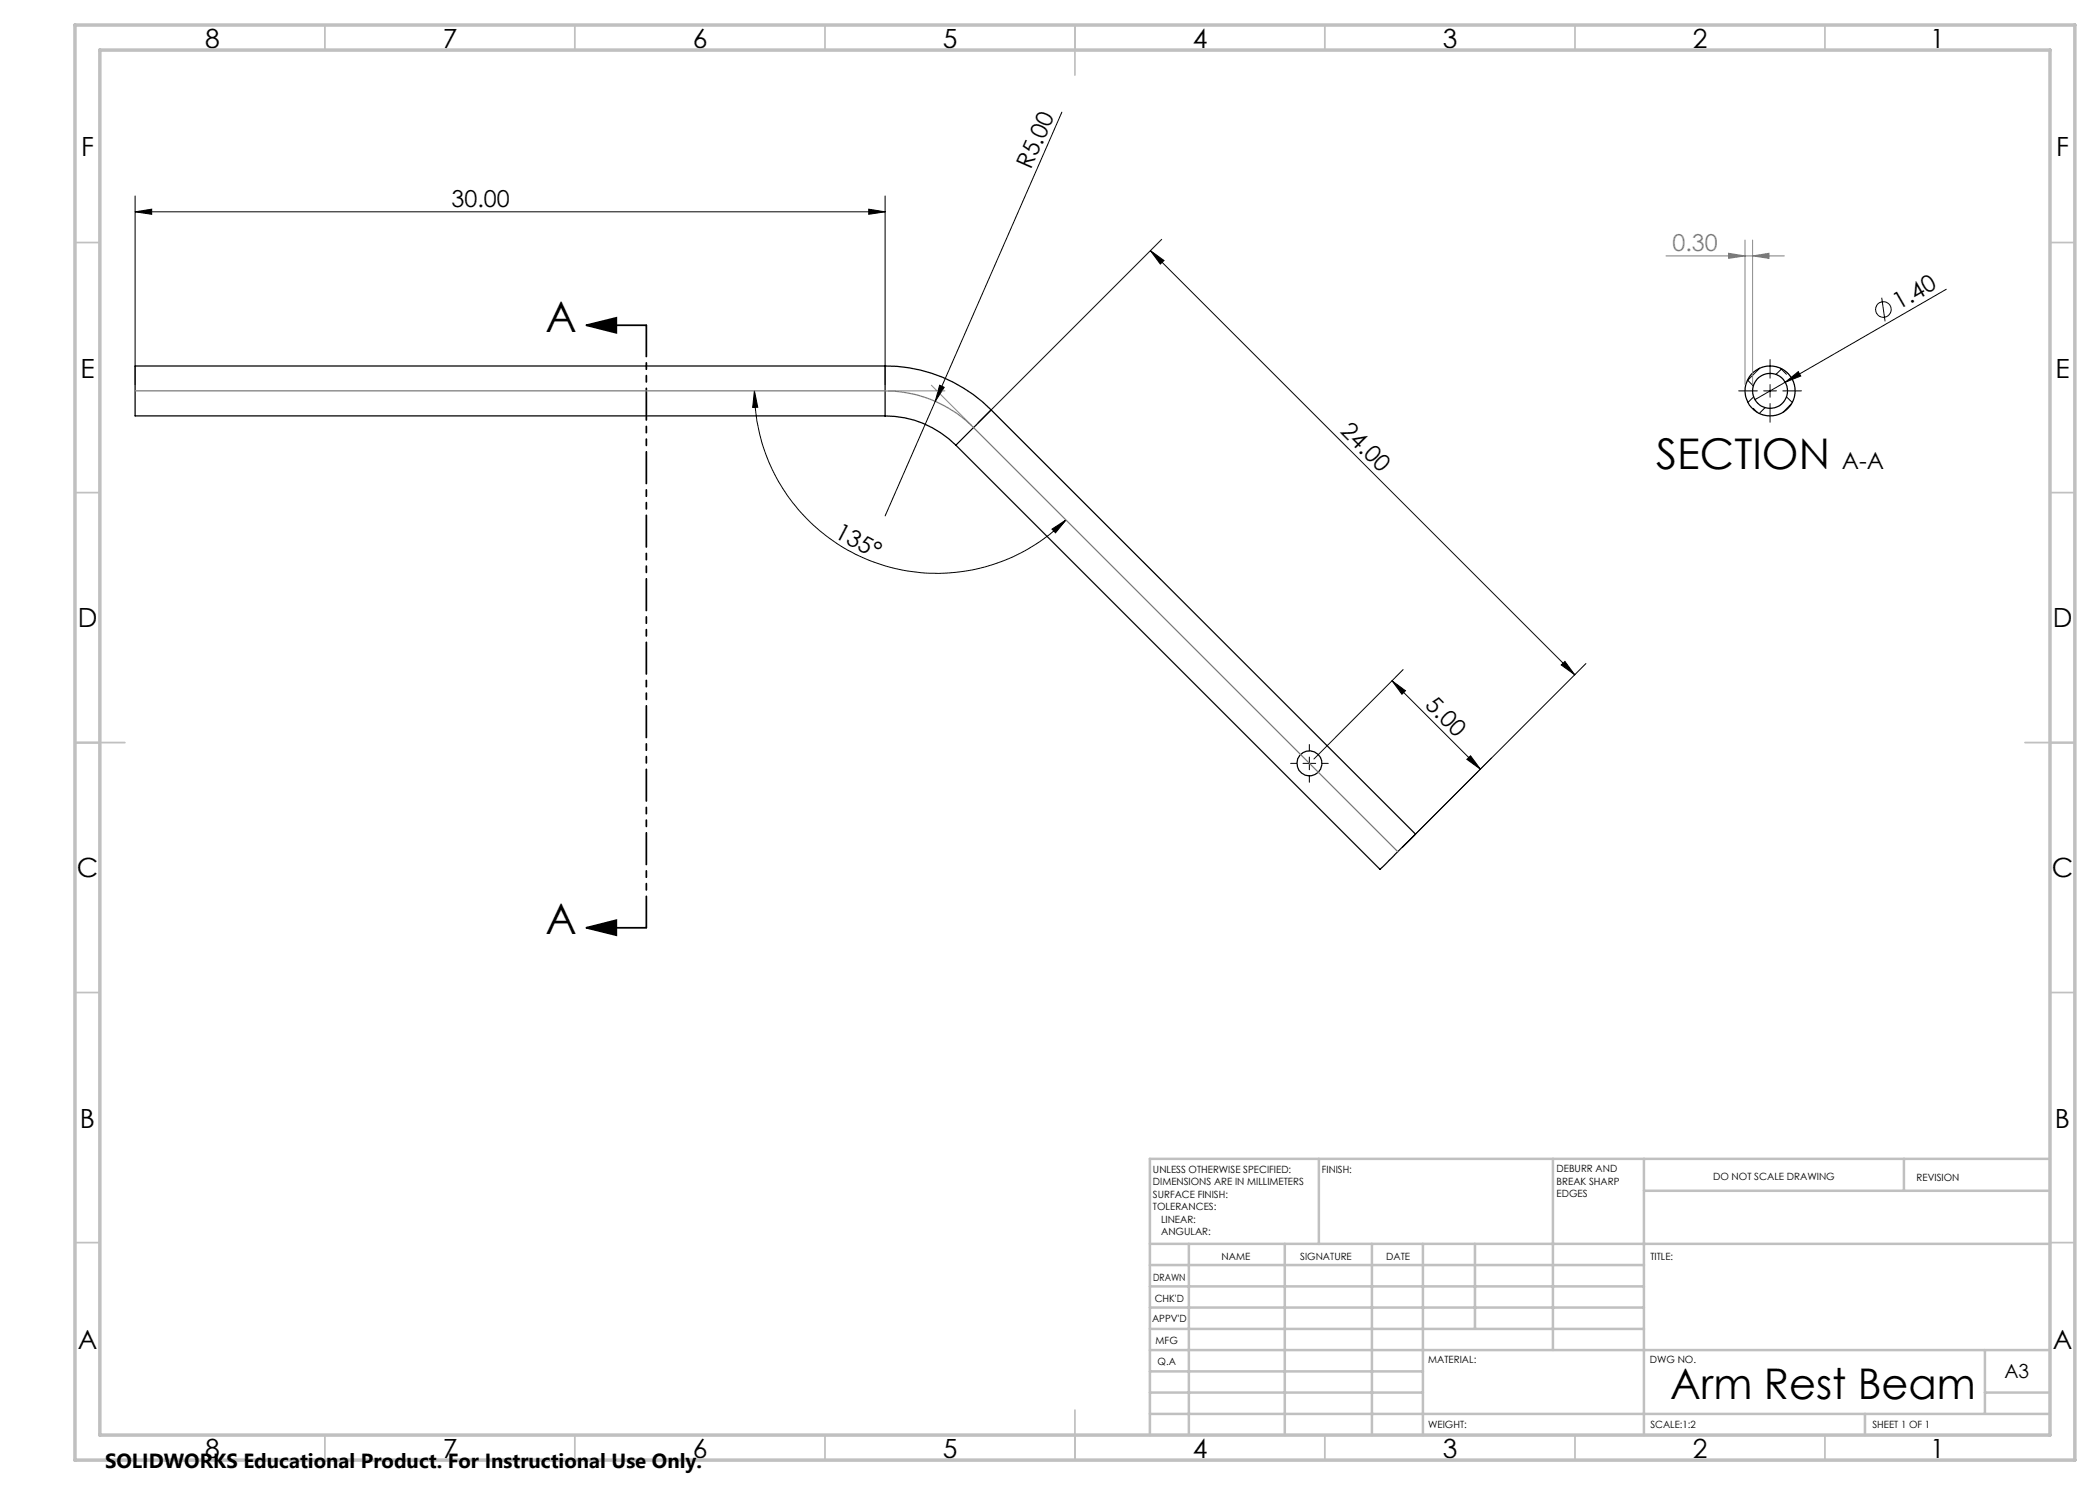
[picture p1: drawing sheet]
<svg xmlns="http://www.w3.org/2000/svg" width="420mm" height="297mm" viewBox="0 0 420 297" stroke-linecap="round" stroke-linejoin="round" font-family="sans-serif">
<g fill="none" stroke="#000" stroke-width=".25">
<path d="M177 73.2a29.6 29.6 0 0 1 21.2 8.8M177 73.2h-150v10h150M177 73.2v10M177 83.2a20 20 0 0 1 14.2 5.8M198.2 82l84.9 84.8-7.1 7.1-84.8-84.9M198.2 82l-7 7"/>
<circle cx="354" cy="78.2" r="3.5"/>
<circle cx="354" cy="78.2" r="5"/>
<circle cx="261.9" cy="152.7" r="2.51"/>
</g>
<g fill="none" stroke="#000" stroke-width=".2">
<path d="M27 39.2v37.7M177 39.2v37.7M212.4 22.4l-25.4 57.9M27 42.4l3.3-.6v1.1zM27 42.4h150M173.7 41.8l3.3 .6-3.3 .5zM230.1 50.1l2.7 2-.7 .7zM230.1 50.1l84.9 84.9M232.3 47.9l-36.7 36.7M376.3 59.5l.7 4.8M389.3 57.9l-32.3 18.5M150.9 78.2l.7 3.3h-1.1z"/>
<path d="M150.9 78.2a36.5 36.5 0 0 0 22.5 33.7 36.5 36.5 0 0 0 39.8-7.9M187.9 77l.9 .5-1.8 2.8zM347.7 78.2h3.8M349.5 76l1.2 1.2M350.7 79.4l-1.1 1.1M351.7 73.8h.1M352 73.6l-2.5 2.5M352.7 78.2h2.6M354 71.9v3.7M354 76.9v2.5M356.1 73.6l1.2 1.3M356.3 73.8l-1.1 1.1"/>
<path d="M356.6 78.2h3.7M357 76.4l2.7-2.1 .5 .9zM357 76.4l-6 3.5M357.3 79.4l1.2 1.1M187 80.3l-10 22.9M350.7 81.7l.7 .8M353 81.5l-1.1 1.2M354 80.7v3.8M358.3 80.7l-1.7 1.8M210.4 105.8l2.8-1.8-2.1 2.6zM278.4 136.2l2.7 1.9-.7 .7zM278.4 136.2l17.7 17.6"/>
<path d="M280.6 133.9l-17.8 17.9M312.2 133l.8-.7 2 2.7zM317.2 132.7l-36.7 36.8M258.1 152.7h1.2M260.6 152.7h2.5M261.9 148.9v1.2M261.9 151.4v2.5M261.9 155.2v1.3M264.4 152.7h1.2M293.4 151.9l.7-.7 2 2.6z"/>
<circle cx="376.7" cy="61.9" r="1.56"/>
</g>
<path d="M117.3 65l6-1.4v3zM117.3 65h12M117.3 185.6l6-1.6v3zM117.3 185.6h12" fill="none" stroke="#000" stroke-width=".35"/>
<path d="M333.2 51.2h23.7M345.7 50.7l3.3 .5-3.3 .5zM349 48v28.9M350.5 51.2l3.3-.5v1zM350.5 48v28.9M177.7 78.2h11.3M186.3 77l8 8.1" fill="none" stroke="#808080" stroke-width=".2"/>
<path d="M27 78.2h150a24.8 24.8 0 0 1 17.7 7.3l84.9 84.9" fill="none" stroke="#808080" stroke-width=".25"/>
<path d="M129.3 65v120.5" fill="none" stroke="#000" stroke-width=".35" stroke-dasharray="6.3 1.3 1.3 1.3 1.3 1.3" stroke-dashoffset=".1"/>
<g fill="none" stroke="#c0c0c0" stroke-width=".35">
<path d="M65 5v5M115 5v5M165 5v5M215 5v10M265 5v5M315 5v5M365 5v5M15 48.5h5M410 48.5h5M15 98.5h5M410 98.5h5M15 148.5h10"/>
<path d="M405 148.5h10M15 198.5h5M410 198.5h5M15 248.5h5M410 248.5h5M65 287v5M115 287v5M165 287v5M215 282v10M265 287v5M315 287v5M365 287v5"/>
</g>
<g fill="none" stroke="#c0c0c0" stroke-width=".5">
<path d="M263.8 231.8v17M310.6 231.8v38.2M328.8 231.8v55.2M328.8 238.2h81.2M380.8 231.8v6.4M410 231.8h-180v55.2M230 248.8h180M230 257.3h98.8M230 253h98.8M237.8 248.8v38.2M257 248.8v38.2M274.4 248.8v38.2"/>
<path d="M284.6 248.8v38.2M295 248.8v17M230 265.8h98.8M230 261.5h98.8M230 278.5h54.6M230 274.3h54.6M230 270h180M397 278.5h13M397 270v12.8M230 282.8h180M373 282.8v4.2"/>
</g>
<path d="M15 5h400v287h-400zM20 10h390v277h-390z" fill="none" stroke="#c0c0c0" stroke-width=".7"/>
<g fill="#000">
<path d="M357 76.4l2.7-2.1 .5 .9zM187.9 77l.9 .5-1.8 2.8z"/>
<path d="M173.7 41.8l3.3 .6-3.3 .5zM27 42.4l3.3-.6v1.1z"/>
<path d="M117.3 65l6-1.4v3zM117.3 185.6l6-1.6v3z"/>
<path d="M150.9 78.2l.7 3.3h-1.1zM210.4 105.8l2.8-1.8-2.1 2.6z"/>
<path d="M278.4 136.2l2.7 1.9-.7 .7zM293.4 151.9l.7-.7 2 2.6z"/>
<path d="M312.2 133l.8-.7 2 2.7zM230.1 50.1l2.7 2-.7 .7z"/>
</g>
<path d="M350.5 51.2l3.3-.5v1zM345.7 50.7l3.3 .5-3.3 .5z" fill="#808080"/>
<g font-size="8.5">
<text x="109.1" y="66.3">A</text>
<text x="331.2" y="93.7">SECTION</text>
<text x="109.1" y="186.8">A</text>
<text x="334.1" y="279.7">Arm Rest Beam</text>
</g>
<g font-size="5.3">
<text x="41" y="9.5">8</text>
<text x="88.5" y="9.5">7</text>
<text x="138.5" y="9.5">6</text>
<text x="188.5" y="9.5">5</text>
<text x="238.5" y="9.5">4</text>
<text x="288.5" y="9.5">3</text>
<text x="338.5" y="9.5">2</text>
<text x="386" y="9.5">1</text>
<text x="16.2" y="31.3">F</text>
<text x="411.2" y="31.3">F</text>
<text x="16.1" y="75.5">E</text>
<text x="411.1" y="75.5">E</text>
<text x="15.5" y="125.5">D</text>
<text x="410.5" y="125.5">D</text>
<text x="15.4" y="175.5">C</text>
<text x="410.4" y="175.5">C</text>
<text x="16" y="225.5">B</text>
<text x="411" y="225.5">B</text>
<text x="15.5" y="269.8">A</text>
<text x="410.5" y="269.8">A</text>
<text x="41" y="291.5">8</text>
<text x="88.5" y="291.5">7</text>
<text x="138.5" y="291.5">6</text>
<text x="188.5" y="291.5">5</text>
<text x="238.5" y="291.5">4</text>
<text x="288.5" y="291.5">3</text>
<text x="338.5" y="291.5">2</text>
<text x="386" y="291.5">1</text>
</g>
<g font-size="4.7">
<text x="206.2" y="34.1" transform="rotate(-66 206.2 34.1)">R5.00</text>
<text x="90.3" y="41.3">30.00</text>
<text x="379.8" y="62.1" transform="rotate(-30 379.8 62.1)">1.40</text>
<text x="267.9" y="86.4" transform="rotate(45 267.9 86.4)">24.00</text>
<text x="368.4" y="93.7">A-A</text>
<text x="166.7" y="107.4" transform="rotate(28 166.7 107.4)">135°</text>
<text x="284.9" y="141.2" transform="rotate(45 284.9 141.2)">5.00</text>
</g>
<text font-size="4.7" fill="#808080" x="334.5" y="50.1">0.30</text>
<text font-size="4.1" x="21" y="293.7">SOLIDWORKS Educational Product. For Instructional Use Only.</text>
<text font-size="3.9" x="400.9" y="275.5">A3</text>
<g font-size="2">
<text x="230.6" y="234.6">UNLESS OTHERWISE SPECIFIED:</text>
<text x="230.6" y="237.1">DIMENSIONS ARE IN MILLIMETERS</text>
<text x="230.6" y="239.6">SURFACE FINISH:</text>
<text x="264.4" y="234.6">FINISH:</text>
<text x="311.3" y="234.5">DEBURR AND</text>
<text x="311.3" y="237">BREAK SHARP</text>
<text x="311.3" y="239.5">EDGES</text>
<text x="342.6" y="236">DO NOT SCALE DRAWING</text>
<text x="383.3" y="236.2">REVISION</text>
<text x="230.6" y="242.1">TOLERANCES:</text>
<text x="232.2" y="244.6">LINEAR:</text>
<text x="232.2" y="247.1">ANGULAR:</text>
<text x="244.3" y="252">NAME</text>
<text x="260" y="251.9">SIGNATURE</text>
<text x="277.2" y="251.9">DATE</text>
<text x="330.1" y="251.9">TITLE:</text>
<text x="230.6" y="256.1">DRAWN</text>
<text x="230.9" y="260.3">CHK'D</text>
<text x="230.4" y="264.4">APPV'D</text>
<text x="231.1" y="268.8">MFG</text>
<text x="231.5" y="273">Q.A</text>
<text x="285.6" y="272.5">MATERIAL:</text>
<text x="330" y="272.5">DWG NO.</text>
<text x="285.6" y="285.5">WEIGHT:</text>
<text x="330.1" y="285.6">SCALE:1:2</text>
<text x="374.5" y="285.6">SHEET 1 OF 1</text>
</g>
</svg>
